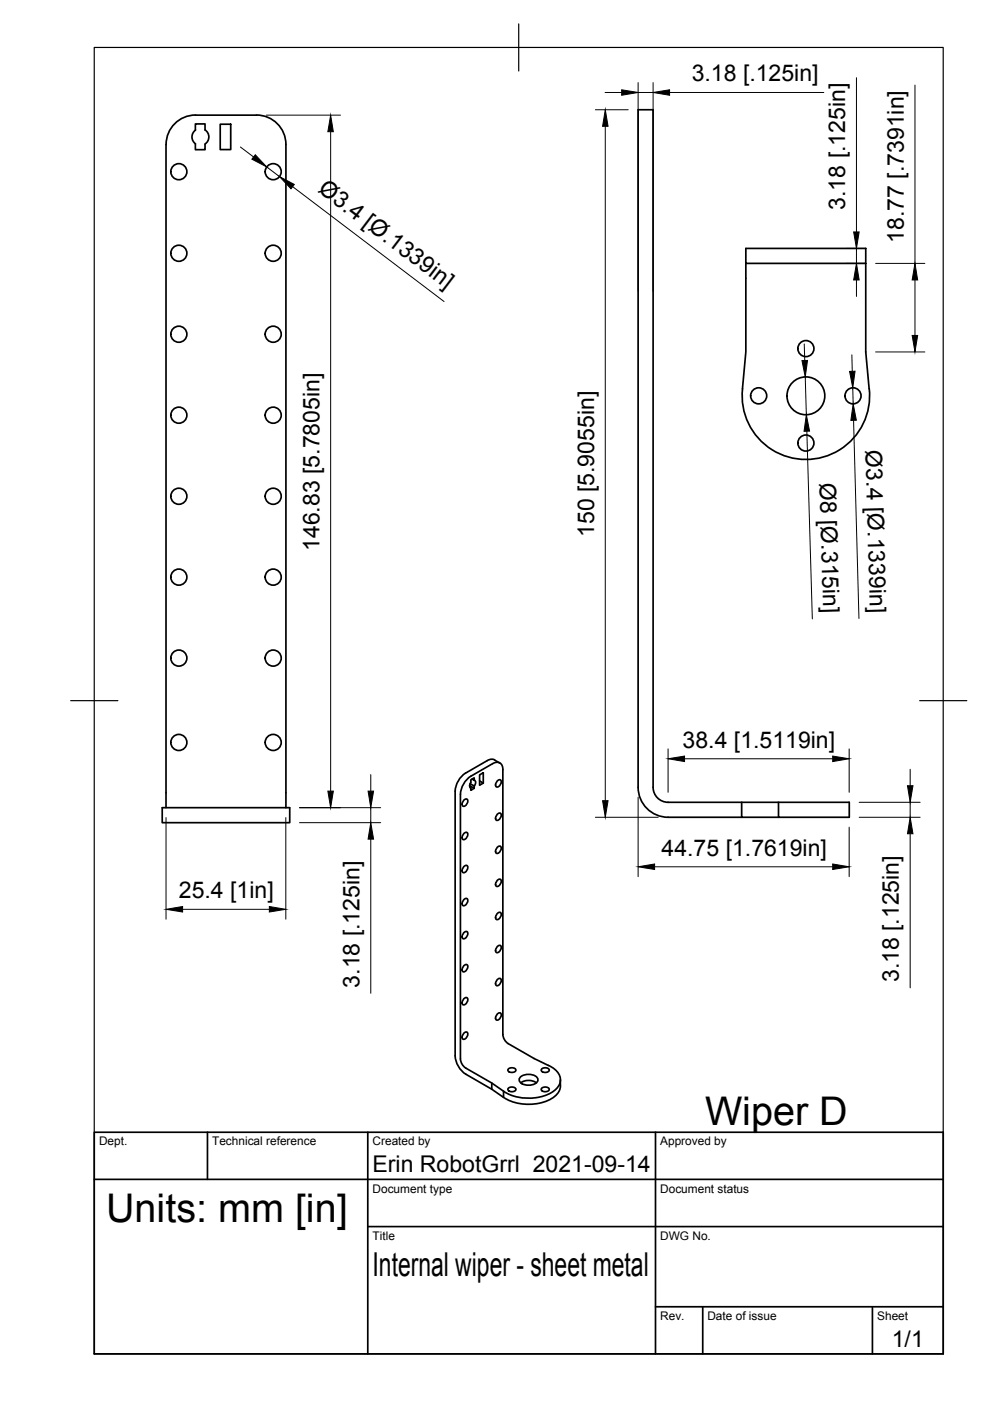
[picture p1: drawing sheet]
<svg xmlns="http://www.w3.org/2000/svg" width="210mm" height="297mm" viewBox="0 0 210 297" stroke-linecap="round" stroke-linejoin="round" font-family="sans-serif">
<!-- layer: Visible -->
<g fill="none" stroke="#000" stroke-width=".36">
<path d="M41.4 27.6v-1.3h2.1v1.2a1.79 1.79 0 0 1 0 3v1.2h-2.1v-1.2M41.4 24.4h13M41.5 24.4a6.2 6.2 0 0 0-6.3 6.2v140.6M41.5 27.6a1.79 1.79 0 0 0 0 2.9M46.7 26.3h2.2v5.4h-2.2zM54.4 24.4a6.2 6.2 0 0 1 6.2 6.2v140.6M158.1 52.7h25.5v3.1h-25.5zM158.1 55.8v18.8l-.7 7.8a13.5 13.5 0 0 0 13.5 15 13.5 13.5 0 0 0 13.4-15l-.7-7.8v-18.8M34.4 171.2h27v3.2h-27zM98.3 176.7l.7-.2a.99 .99 0 0 1-.8 1.5 .86 .86 0 0 1 .1-1.3zM98.3 169.7l.7-.3a.99 .99 0 0 1-.8 1.5 .86 .86 0 0 1 .1-1.2zM98.7 163.9a4.9 4.9 0 0 0-2.2 3.8v56.1a5 5 0 0 0 2.3 3.9l5.5 3.2"/>
<path d="M99.6 166.6l.9 .5M99.7 166.1l.8 .6M99.8 164.6a4.9 4.9 0 0 0-2.2 3.8v56.1a2.52 2.52 0 0 0 1.2 2l5.5 3.1 2.5 1.8v1.3l-2.5-1.8v-1.3M99.8 165.9l-.2 .7 .2 .5M100.1 165.2l.4 .2M100.5 166.7v.4l-.7 .5v-.5l-.1-.1M100.5 165.4v-.5l-.7 .4v.6M100.6 165.4a.77 .77 0 0 1 0 1.2M101.7 164.3l.8-.5v2.2l-.8 .5zM101.7 165.6l.8 .4M103.3 161.3l-4.6 2.6M104.8 161.1l1.2 .7"/>
<path d="M104.9 161.1a1.55 1.55 0 0 0-1.6 .2M105.4 165.6l.7-.3a.99 .99 0 0 1-.9 1.5 .86 .86 0 0 1 .2-1.2zM105.4 172.7l.7-.3a.99 .99 0 0 1-.9 1.5 .86 .86 0 0 1 .2-1.2zM105.4 179.7l.7-.3a.99 .99 0 0 1-.9 1.5 .86 .86 0 0 1 .2-1.2zM106.6 163.2v56.1M106.6 163.2a1.33 1.33 0 0 0-.6-1.4 1.33 1.33 0 0 0-1.6 .1l-4.6 2.7M141.6 170.1h38.5v3.2h-15v-3.2M141.6 173.3h15.6M141.7 170.1a3.2 3.2 0 0 1-3.2-3.2v-143.6h-3.2v143.6a6.4 6.4 0 0 0 6.4 6.4M157.2 170.1v3.2h7.9M98.3 197.8l.7-.3a.99 .99 0 0 1-.8 1.5 .86 .86 0 0 1 .1-1.2zM98.3 190.7l.7-.2a.99 .99 0 0 1-.8 1.5 .86 .86 0 0 1 .1-1.3z"/>
<path d="M98.3 183.7l.7-.2a.99 .99 0 0 1-.8 1.5 .86 .86 0 0 1 .1-1.3zM105.4 186.7l.7-.3a.99 .99 0 0 1-.9 1.5 .86 .86 0 0 1 .2-1.2zM105.4 193.7l.7-.2a.99 .99 0 0 1-.9 1.4 .86 .86 0 0 1 .2-1.2zM98.3 211.8l.7-.3a.99 .99 0 0 1-.8 1.5 .86 .86 0 0 1 .1-1.2zM98.3 204.8l.7-.3a.99 .99 0 0 1-.8 1.5 .86 .86 0 0 1 .1-1.2zM98.3 219.1l.7-.3a.99 .99 0 0 1-.8 1.5 .86 .86 0 0 1 .1-1.2zM105.4 215l.7-.2a.99 .99 0 0 1-.9 1.5 .86 .86 0 0 1 .2-1.3zM105.4 207.7l.7-.2a.99 .99 0 0 1-.9 1.5 .86 .86 0 0 1 .2-1.3zM105.4 200.7l.7-.2a.99 .99 0 0 1-.9 1.4 .86 .86 0 0 1 .2-1.2zM106.6 219.3a2.49 2.49 0 0 0 1.2 2l5.5 3.1 3 1.5a3.2 3.2 0 0 1 2.4 3.9 6.1 6.1 0 0 1-5.1 2.9 10.1 10.1 0 0 1-6.8-1.3M107.7 230.8l.8-.3a.62 .62 0 0 1 .8 .7l-.8 .3a.62 .62 0 0 1-.8-.7zM107.7 226.7l.8-.3a.62 .62 0 0 1 .8 .7l-.8 .3a.62 .62 0 0 1-.8-.7z"/>
<path d="M110.3 228.4a2.63 2.63 0 0 1 3.7 .4 1.63 1.63 0 0 1-1.9 1.3 1.63 1.63 0 0 1-2-1.3zM110.4 229.6a2.96 2.96 0 0 1 3.3 0M114.8 226.7l.8-.3a.62 .62 0 0 1 .8 .7l-.8 .3a.62 .62 0 0 1-.8-.7zM114.8 230.8l.8-.3a.62 .62 0 0 1 .8 .7l-.8 .3a.62 .62 0 0 1-.8-.7zM118.8 228.9v1.3M118.8 230.2a3.8 3.8 0 0 1-2.6 3.1 10.5 10.5 0 0 1-9.4-.6"/>
<circle cx="37.9" cy="36.4" r="1.7"/>
<circle cx="57.9" cy="36.4" r="1.7"/>
<circle cx="37.9" cy="53.7" r="1.7"/>
<circle cx="57.9" cy="53.7" r="1.7"/>
<circle cx="37.9" cy="70.9" r="1.7"/>
<circle cx="57.9" cy="70.9" r="1.7"/>
<circle cx="170.9" cy="73.9" r="1.7"/>
<circle cx="37.9" cy="88" r="1.7"/>
<circle cx="57.9" cy="88" r="1.7"/>
<circle cx="160.9" cy="83.9" r="1.7"/>
<circle cx="170.9" cy="93.9" r="1.7"/>
<circle cx="170.9" cy="83.9" r="4"/>
<circle cx="180.9" cy="83.9" r="1.7"/>
<circle cx="37.9" cy="105.2" r="1.7"/>
<circle cx="57.9" cy="105.2" r="1.7"/>
<circle cx="37.9" cy="122.4" r="1.7"/>
<circle cx="37.9" cy="139.5" r="1.7"/>
<circle cx="57.9" cy="122.4" r="1.7"/>
<circle cx="57.9" cy="139.5" r="1.7"/>
<circle cx="37.9" cy="157.4" r="1.7"/>
<circle cx="57.9" cy="157.4" r="1.7"/>
</g>
<!-- layer: TitleBlock -->
<path d="M20 240.1h180v46.9h-180zM20 250h180M44 240.1v9.9M78 240.1v46.9M139 240.1v46.9M78 260.1h122M139 277.1h61M149 277.1v9.9M185 277.1v9.9" fill="none" stroke="#000" stroke-width=".36"/>
<!-- layer: Dimensions -->
<g fill="none" stroke="#000" stroke-width=".21">
<path d="M128.3 19.6h3.5M135.3 17.5v44.3M135.3 19.6h3.2M138.5 17.5v44.3M142 19.6h32.7M181.6 16.5v32.7M194 18v37.8M51 31.2l2.8 2.1M56.5 24.4h15.7M56.6 35.4l2.7 2.1M62 39.6l32.1 24.3M70.1 27.9v139.8"/>
<path d="M126.2 23.3h7M128.3 26.8v143M179.4 55.8h4.3M179.4 52.7h4.3M181.6 52.7v3.1M181.6 59.4v3.5M185.7 55.8h10.4M194 59.4v11.7M170.5 72.9l.1 3.5M170.7 79.9l.3 8M180.6 75.2l.1 3.5M185.7 74.6h10.4"/>
<path d="M171.1 91.4l1.1 39.8M180.8 82.2l.1 3.4M181 89.1l1.1 42M141.6 158.8v9.2M180 158.8v9.2M35.2 173.3v21.6M60.6 173.3v21.6M63.5 171.2h17.2M63.5 174.4h17.2M78.6 164.2v3.5M78.6 171.2v3.2M78.6 177.9v32.7"/>
<path d="M126.2 173.3h13.4M135.3 169v16.9M145.1 160.9h31.5M180 175.4v10.5M182.2 173.3h12.9M182.2 170.1h12.9M193 163.1v3.5M193 170.1v3.2M193 176.8v32.7M38.7 192.8h18.4M138.8 183.8h37.8"/>
</g>
<g fill="#000" stroke="#000" stroke-width=".21">
<path d="M131.8 19l3.5 .6-3.5 .6zM138.5 19.6l3.5-.6v1.2zM54.1 32.8l2.5 2.6-3.2-1.7zM59.3 37.5l3.1 1.6-.7 .9zM70.1 24.4l.6 3.5h-1.2zM128.3 23.3l.6 3.5h-1.1zM181.6 55.8l.6 3.6h-1.2zM181 49.2h1.2l-.6 3.5zM194 55.8l.6 3.6h-1.2zM170 76.4h1.2l-.5 3.5zM180.1 78.7h1.2l-.5 3.5zM193.4 71.1h1.2l-.6 3.5z"/>
<path d="M171 87.9l.6 3.5h-1.1zM180.9 85.6l.7 3.5h-1.2zM69.5 167.7h1.2l-.6 3.5zM78 167.7h1.2l-.6 3.5zM78.6 174.4l.6 3.5h-1.2zM127.8 169.8h1.1l-.6 3.5zM141.6 160.9l3.5-.6v1.2zM176.6 160.3l3.4 .6-3.4 .6zM192.4 166.6h1.2l-.6 3.5zM193 173.3l.6 3.5h-1.2zM35.2 192.8l3.5-.6v1.2zM57.1 192.2l3.5 .6-3.5 .6z"/>
<path d="M135.3 183.8l3.5-.6v1.1zM176.6 183.2l3.4 .6-3.4 .5z"/>
</g>
<!-- layer: Border -->
<path d="M20 10.1h180v276.9h-180zM110 5.1v10M15 148.6h10M195 148.6h10" fill="none" stroke="#000" stroke-width=".25"/>
<g font-size="8.4">
<text x="149.5" y="238.6">Wiper D</text>
<text x="22.5" y="259.1">Units: mm [in]</text>
</g>
<text font-size="7" x="79" y="270.6">Internal wiper - sheet metal</text>
<g font-size="4.9">
<text x="146.7" y="17.2">3.18 [.125in]</text>
<text x="67.2" y="40.5" transform="rotate(37 67.2 40.5)">Ø3.4 [Ø.1339in]</text>
<text x="179.2" y="44.5" transform="rotate(-90 179.2 44.5)">3.18 [.125in]</text>
<text x="191.6" y="51.5" transform="rotate(-90 191.6 51.5)">18.77 [.7391in]</text>
<text x="183.5" y="95.5" transform="rotate(88 183.5 95.5)">Ø3.4 [Ø.1339in]</text>
<text x="173.8" y="102.4" transform="rotate(88 173.8 102.4)">Ø8 [Ø.315in]</text>
<text x="126" y="113.9" transform="rotate(-90 126 113.9)">150 [5.9055in]</text>
<text x="67.7" y="116.8" transform="rotate(-90 67.7 116.8)">146.83 [5.7805in]</text>
<text x="144.7" y="158.5">38.4 [1.5119in]</text>
<text x="140.3" y="181.4">44.75 [1.7619in]</text>
<text x="37.9" y="190.4">25.4 [1in]</text>
<text x="76.2" y="209.4" transform="rotate(-90 76.2 209.4)">3.18 [.125in]</text>
<text x="190.6" y="208.3" transform="rotate(-90 190.6 208.3)">3.18 [.125in]</text>
<text x="79" y="248.5">Erin RobotGrrl 2021-09-14</text>
<text x="189.1" y="285.7">1/1</text>
</g>
<g font-size="2.5">
<text x="21" y="242.9">Dept.</text>
<text x="45" y="242.9">Technical reference</text>
<text x="79" y="242.9">Created by</text>
<text x="140" y="242.9">Approved by</text>
<text x="79" y="252.8">Document type</text>
<text x="140" y="252.8">Document status</text>
<text x="79" y="262.9">Title</text>
<text x="140" y="262.9">DWG No.</text>
<text x="140" y="279.9">Rev.</text>
<text x="150" y="279.9">Date of issue</text>
<text x="186" y="279.9">Sheet</text>
</g>
</svg>
